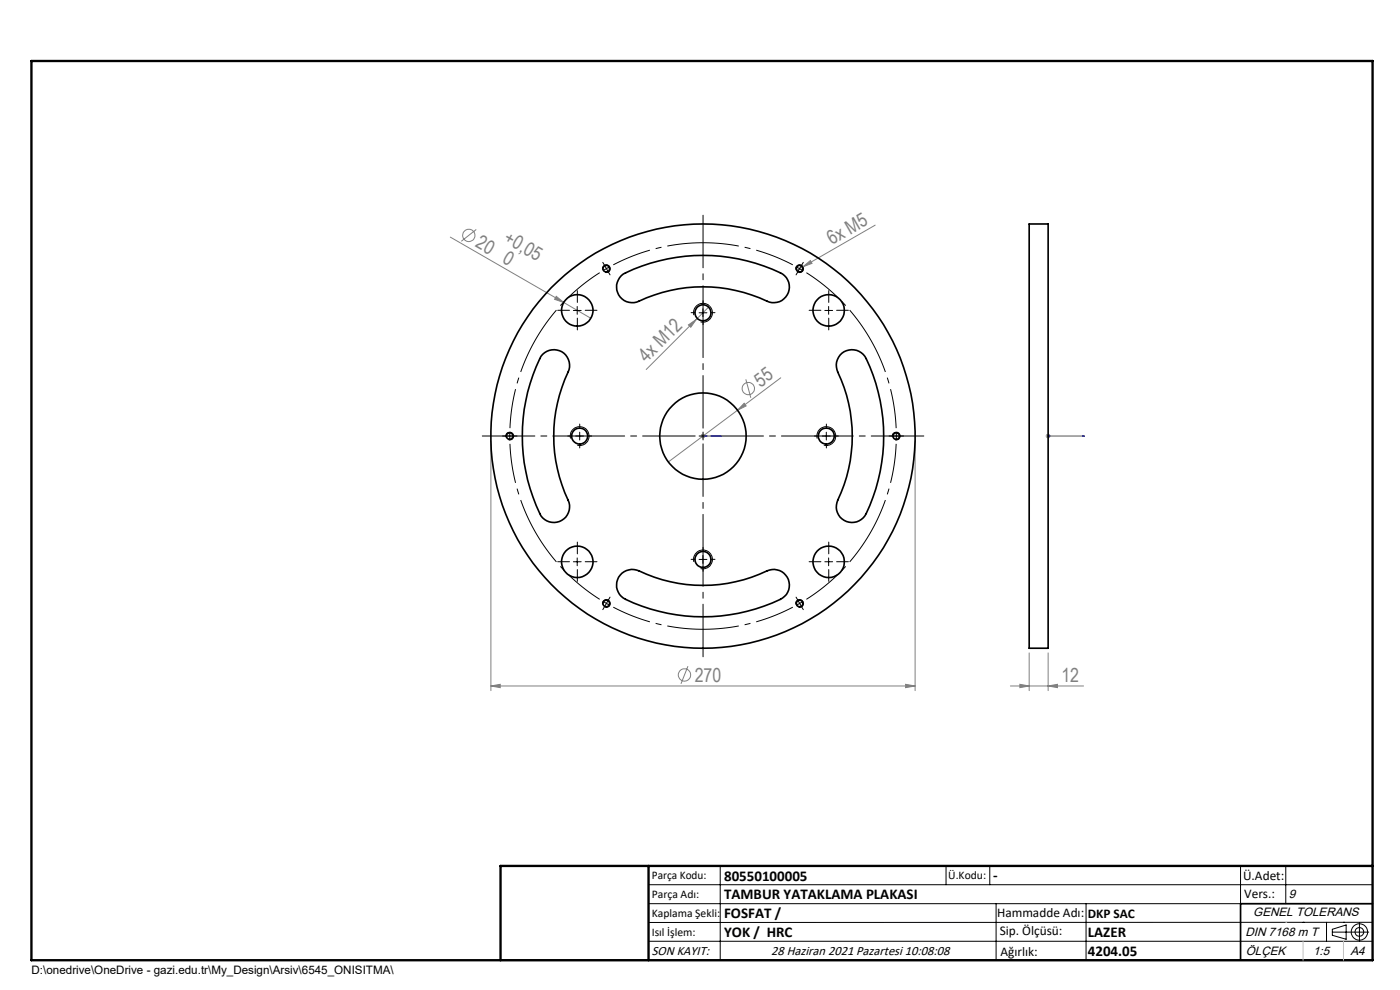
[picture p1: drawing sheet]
<svg xmlns="http://www.w3.org/2000/svg" width="297mm" height="210mm" viewBox="0 0 297 210" stroke-linecap="round" stroke-linejoin="round" font-family="sans-serif">
<g fill="none" stroke="#808080" stroke-width=".21">
<path d="M95.5 50.3l24.1 13.9M101 48.7l-3.1 2.5M170.4 56.6l1.5-1.3 .4 .6zM170.4 56.6l-1.5 .8M185.7 47.8l-15.3 8.8M118 62.9l1.6 1.3-1.9-.7zM119.6 64.2l5.7 3.3M146.1 68.9l1.6-1.1-1.2 1.6zM150.5 64.9l-13.4 13.5M104.1 93.5v53M148.6 92.5h1M148.8 92.1l.7 .7"/>
<path d="M149.1 92v1M149.5 92.1l-.7 .7M157.9 85.5l.4 .6-1.8 .9zM158.2 80.5l1.1 3.9M165.6 80.1l-23.8 17.9M194.1 93.5v53M221.8 92.5h1M222 92.1l.7 .7M222.4 92v1M222.7 92.1l-.7 .7M218.3 138.5v8M222.4 138.5v8"/>
<path d="M104.1 145.5l2-.3v.7zM104.1 145.5h90M145.9 141.3l-1.4 3.8M192.1 145.2l2 .3-2 .4zM214.3 145.5h15.6M216.4 145.2l1.9 .3-1.9 .4zM222.4 145.5l1.9-.3v.7z"/>
<circle cx="99.4" cy="49.9" r="1.3"/>
<circle cx="158.8" cy="82.4" r="1.31"/>
<circle cx="145.2" cy="143.2" r="1.31"/>
</g>
<g fill="none" stroke="#000" stroke-width=".21">
<path d="M127.8 57.2a.84 .84 0 0 1 .8-1 .84 .84 0 0 1 .9 .9 .84 .84 0 0 1-1.1 .7M168.8 57.2a.84 .84 0 0 1 .8-1 .84 .84 0 0 1 .9 .9 .84 .84 0 0 1-1.1 .7M168.9 56.6l.7 .4M169.6 57l.8 .4M169.6 57l-.4 .7M170 56.3l-.4 .7M121.6 65.9h1.7M122.4 65v1.7M147.2 66.8a1.99 1.99 0 0 1 1.8-2.4 1.99 1.99 0 0 1 2.1 2.2 1.99 1.99 0 0 1-2.5 1.7M148.3 66.3h1.7M149.1 65.5v1.7M175 65.9h1.6"/>
<path d="M175.8 65v1.7M107.3 92.7a.84 .84 0 0 1 .7-1 .84 .84 0 0 1 .9 .8 .84 .84 0 0 1-1 .8M121 93a2 2 0 0 1 1.8-2.5 2 2 0 0 1 2.2 2.2 2 2 0 0 1-2.6 1.7M122.1 92.5h1.7M123 91.7v1.6M173.4 93a2 2 0 0 1 1.7-2.5 2 2 0 0 1 2.2 2.2 2 2 0 0 1-2.5 1.7M174.4 92.5h1.7M175.3 91.7v1.6M189.3 92.7a.84 .84 0 0 1 .8-1 .84 .84 0 0 1 .9 .9 .84 .84 0 0 1-1.1 .7M121.6 119.2h1.7M122.4 118.3v1.7M147.2 119.2a1.99 1.99 0 0 1 1.8-2.5 1.99 1.99 0 0 1 2.1 2.2 1.99 1.99 0 0 1-2.5 1.7"/>
<path d="M148.3 118.7h1.7M149.1 117.8v1.7M175 119.2h1.6M175.8 118.3v1.7M127.8 128.2a.84 .84 0 0 1 .8-1 .84 .84 0 0 1 .9 .9 .84 .84 0 0 1-1.1 .7M168.8 128.2a.84 .84 0 0 1 .8-1 .84 .84 0 0 1 .9 .9 .84 .84 0 0 1-1.1 .7M137.6 187.7h153.6M137.6 191.7h153.6M137.6 199.7h153.6M152.8 183.7v20M200.7 183.7v4M210 183.7v4"/>
<path d="M211.3 191.7v12M230.4 191.7v12M263.2 183.7v20M272.8 183.7v8M276.4 195.6h.1M281.4 195.6v4.1M282.6 197.7h7.8M282.6 197.1l3-.9v3l-3-.8zM285 195.6h.1M288.4 195.8v3.8M291.2 195.6l-153.6 .1"/>
<circle cx="288.4" cy="197.7" r="1.74"/>
<circle cx="288.4" cy="197.7" r=".93"/>
</g>
<path d="M149 92.5h.2zM149.1 92.5h.1M149.1 92.5h3.9M153 92.5h-.4h.4M222.2 92.5h.2zM222.4 92.5h.1M222.4 92.5h7.6M230 92.5h-.3h.3" fill="none" stroke="#00f" stroke-width=".21"/>
<path d="M128.6 57l-.7 .4M128.6 57l.8-.4M108.1 92.5l.1 .8M108.1 92.5l.1-.8M190.1 92.5v-.8M190.1 92.5v.8M128.6 128l.8 .4M128.6 128l-.7-.4M169.6 128l.8-.4M169.6 128l-.7 .4" fill="none" stroke="#000" stroke-width=".21" stroke-dasharray="15.2 1.3 1.3 1.3" stroke-linecap="butt"/>
<path d="M127.2 57.8a41 41 0 0 0-19 33M168.2 56.2a41 41 0 0 0-38.1 0M108.2 94.2a41 41 0 0 0 19 32.9M190.1 90.8a41 41 0 0 0-19-33M130.1 128.8a41 41 0 0 0 38.1 0M171.1 127.1a41 41 0 0 0 19-32.9" fill="none" stroke="#000" stroke-width=".21" stroke-dasharray="15.2 1.3 1.3 1.3" stroke-dashoffset="6.9" stroke-linecap="butt"/>
<path d="M291.2 191.7h-28v12M106.2 203.7h185" fill="none" stroke="#000" stroke-width=".35"/>
<path d="M6.7 12.9h284.5v190.8h-284.5zM137.6 183.7v20M291.2 183.7h-185v20" fill="none" stroke="#000" stroke-width=".5"/>
<path d="M272.8 195.6h.1M276.4 199.7v4M285 199.7v4" fill="none" stroke="#c0c0c0" stroke-width=".21"/>
<g fill="none" stroke="#000" stroke-width=".21" stroke-dasharray="15.2 1.3 1.3 1.3">
<path d="M128.2 56.3l-.3-.6M128.6 57l-.4-.7M128.6 57l.5 .7M129.1 57.7l.3 .6M169.2 57.7l-.3 .6M170.1 56.3l.3-.6M120.8 65.8h-2.5M122.5 64.2v-2.5M122.5 67.5v2.5M124.1 65.8h2.5M147.5 66.3h-.9M149.1 64.7v-.9"/>
<path d="M149.1 68v.9M150.8 66.3h.9M174.1 65.8h-2.5M175.8 64.2v-2.5M175.8 67.5v2.5M177.5 65.8h2.5M107.3 92.5h-.7M108.1 92.5h-.8M108.1 92.5h.9M109 92.5h.7M121.3 92.5h-.8M123 90.8v-.8"/>
<path d="M123 94.2v.8M124.7 92.5h.8M149.1 92.5v-.8M149.1 92.5h-.8M149.1 92.5v.8M149.1 92.5h.9M173.6 92.5h-.8M175.3 90.8v-.8M175.3 94.2v.8M177 92.5h.8M189.3 92.5h-.7M190.1 92.5h.9"/>
<path d="M190.1 92.5h-.8M191 92.5h.7M120.8 119.2h-2.5M122.5 117.5v-2.5M124.1 119.2h2.5M147.5 118.6h-.9M149.1 117v-.9M150.8 118.6h.9M174.1 119.2h-2.5M175.8 117.5v-2.5M177.5 119.2h2.5M122.5 120.8v2.5"/>
<path d="M128.2 128.7l-.3 .6M128.6 128l-.4 .7M128.6 128l.5-.7M129.1 127.3l.3-.6M149.1 120.3v.9M169.2 127.3l-.3-.6M169.6 128l.5 .7M169.6 128l-.4-.7M170.1 128.7l.3 .6M175.8 120.8v2.5"/>
</g>
<path d="M147.5 92.5h-45.2M149.1 90.8v-45.1M149.1 94.2v45.1M150.8 92.5h45.2" fill="none" stroke="#000" stroke-width=".21" stroke-dasharray="15.2 1.3 1.3 1.3" stroke-dashoffset="4.1"/>
<g fill="#00f">
<path d="M152.6 92.5h.4zM149 92.5h.2z"/>
<path d="M222.2 92.5h.2zM229.7 92.5h.3z"/>
</g>
<g fill="#808080">
<path d="M118 62.9l1.6 1.3-1.9-.7z"/>
<path d="M170.4 56.6l1.5-1.3 .4 .6z"/>
<path d="M157.9 85.5l.4 .6-1.8 .9z"/>
<path d="M146.1 68.9l1.6-1.1-1.2 1.6z"/>
<path d="M104.1 145.5l2-.3v.7zM192.1 145.2l2 .3-2 .4zM216.4 145.2l1.9 .3-1.9 .4zM222.4 145.5l1.9-.3v.7z"/>
</g>
<g fill="none" stroke="#000" stroke-width=".35">
<path d="M131.8 58.5a33.2 33.2 0 0 1 13.6-4.1 38 38 0 0 1 20.6 3.7 3.3 3.3 0 0 1 1 4.4 3.3 3.3 0 0 1-4.3 1.4 32 32 0 0 0-27.7 .2 3.3 3.3 0 0 1-3.8-1.6 3.3 3.3 0 0 1 .6-4zM218.3 47.5h4.1v90h-4.1zM115.1 75.2a3.3 3.3 0 0 1 4.3-.4 3.3 3.3 0 0 1 1.1 4.1 32 32 0 0 0 .2 27.7 3.3 3.3 0 0 1-2 4 3.3 3.3 0 0 1-4.2-1.7 38.2 38.2 0 0 1 .3-33.3zM178.2 75.3a3.4 3.4 0 0 1 5.6 .8 38.1 38.1 0 0 1-.3 33.3 3.3 3.3 0 0 1-4.4 1 3.3 3.3 0 0 1-1.4-4.3 31.9 31.9 0 0 0-.1-27.7 3.3 3.3 0 0 1 .6-3.1zM131.9 121.6a3.6 3.6 0 0 1 3.7-.5 31.9 31.9 0 0 0 27.6-.2 3.3 3.3 0 0 1 4.1 2.1 3.3 3.3 0 0 1-1.7 4.1 38.1 38.1 0 0 1-33.4-.2 3.3 3.3 0 0 1-.3-5.3z"/>
<circle cx="128.6" cy="57" r=".7"/>
<circle cx="169.6" cy="57" r=".69"/>
<circle cx="122.5" cy="65.8" r="3.3"/>
<circle cx="149.1" cy="66.4" r="1.69"/>
<circle cx="175.8" cy="65.8" r="3.3"/>
<circle cx="108.1" cy="92.5" r=".7"/>
<circle cx="123" cy="92.5" r="1.7"/>
<circle cx="149.1" cy="92.5" r="9.2"/>
<circle cx="149.1" cy="92.5" r="45"/>
<circle cx="175.3" cy="92.5" r="1.71"/>
<circle cx="190.1" cy="92.5" r=".7"/>
<circle cx="122.5" cy="119.2" r="3.3"/>
<circle cx="149.1" cy="118.7" r="1.69"/>
<circle cx="175.8" cy="119.2" r="3.3"/>
<circle cx="128.6" cy="128" r=".7"/>
<circle cx="169.6" cy="128" r=".69"/>
</g>
<g font-size="4.1" fill="#808080">
<text x="100.6" y="52.2" transform="rotate(30 100.6 52.2)">20</text>
<text x="106.6" y="51.2" transform="rotate(30 106.6 51.2)">+0,05</text>
<text x="176.4" y="52" transform="rotate(-30 176.4 52)">6x M5</text>
<text x="106.4" y="55.6" transform="rotate(30 106.4 55.6)">0</text>
<text x="137.1" y="77.1" transform="rotate(-45 137.1 77.1)">4x M12</text>
<text x="161.3" y="82.2" transform="rotate(-37 161.3 82.2)">55</text>
<text x="147.4" y="144.6">270</text>
<text x="225.2" y="144.6">12</text>
</g>
<g font-size="3.2">
<text x="153.6" y="186.8">80550100005</text>
<text x="153.6" y="190.8">TAMBUR YATAKLAMA PLAKASI</text>
<text x="210.7" y="186.6">-</text>
<text x="153.6" y="194.8">FOSFAT /</text>
<text x="153.6" y="198.8">YOK / HRC</text>
<text x="230.8" y="198.7">LAZER</text>
<text x="230.8" y="202.8">4204.05</text>
</g>
<g font-size="2.8">
<text x="263.7" y="186.7">Ü.Adet:</text>
<text x="263.9" y="190.5">Vers.:</text>
<text x="211.5" y="194.5">Hammadde Adı:</text>
<text x="230.8" y="194.7">DKP SAC</text>
<text x="138.3" y="202.6">SON KAYIT:</text>
<text x="163.6" y="202.6">28 Haziran 2021 Pazartesi 10:08:08</text>
<text x="212.1" y="198.4">Sip. Ölçüsü:</text>
<text x="212.2" y="202.7">Ağırlık:</text>
</g>
<g font-size="2.6">
<text x="273.4" y="190.4">9</text>
<text x="265.9" y="194.4">GENEL TOLERANS</text>
<text x="264.2" y="198.5">DIN 7168 m T</text>
<text x="264.3" y="202.6">ÖLÇEK</text>
<text x="278.5" y="202.6">1:5</text>
<text x="286.5" y="202.6">A4</text>
</g>
<g font-size="2.5">
<text x="138.3" y="186.4">Parça Kodu:</text>
<text x="138.3" y="190.5">Parça Adı:</text>
<text x="201.2" y="186.5">Ü.Kodu:</text>
<text x="138.3" y="194.5">Kaplama Şekli:</text>
<text x="138.3" y="198.6">Isıl İşlem:</text>
<text x="6.7" y="206.7">D:\onedrive\OneDrive - gazi.edu.tr\My_Design\Arsiv\6545_ONISITMA\</text>
</g>
</svg>
